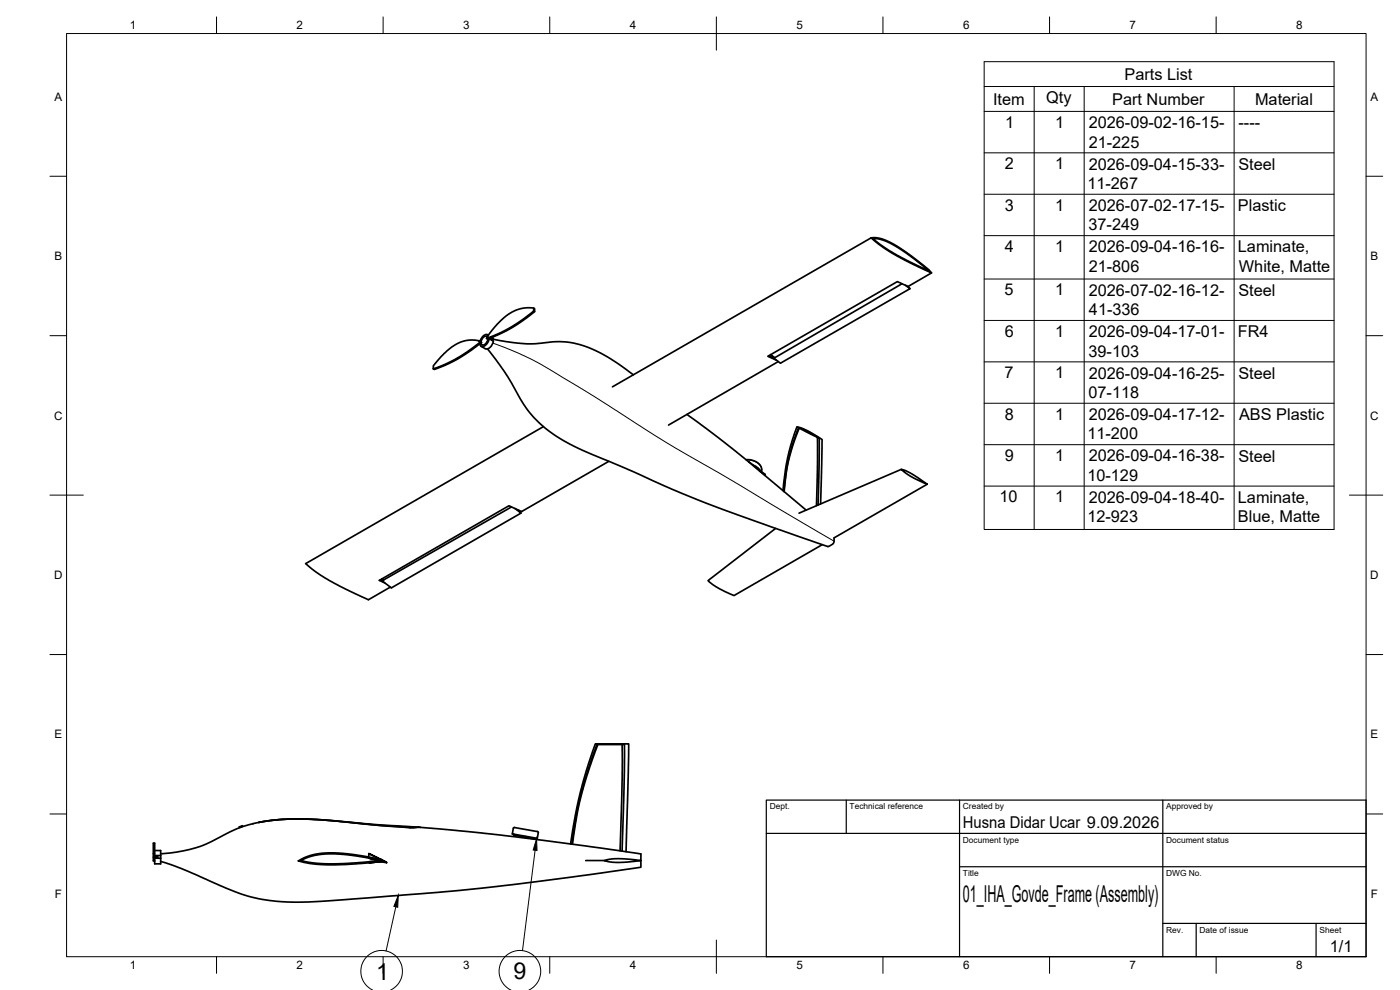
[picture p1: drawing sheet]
<svg xmlns="http://www.w3.org/2000/svg" width="420mm" height="297mm" viewBox="0 0 420 297" stroke-linecap="round" stroke-linejoin="round" font-family="sans-serif">
<!-- layer: Visible -->
<g fill="none" stroke="#000" stroke-width=".51">
<path d="M261.5 71.4l2.9 .2 3.9 1.7 5.3 3.6 5.1 4 .9 1-7.5-3.6-4.4-2.4-4.2-2.8zM261.5 71.4l-77.7 44.7M262 71.6l1.5 .1 1.6 .4 3.1 1.4 4 2.6 6.8 5.3-10.8-5.4-3.9-2.5zM160.2 93.3v-.9l.2 .2v.9M160.2 92.4l-2-.1-1.9 .3-1.8 .6-1.7 .9-3.6 3.2-2.6 3.1-.6 1.1M270.7 85.1l-38.5 22.4M271.8 85.6l1.3 1M272.5 86l.6 .6-38.9 22.4-2-1.5M272.5 86l-3.2-1.5-38.9 22.4 2.6 1.2M279.6 81.9l-7.1 4.1M143.8 102.2l.5 .4-.1-.2M143.9 102.3l-1.6-.3-1.9 .1-3 .9-3.2 2.3-3.5 3.7a1.91 1.91 0 0 0-.7 1.7l.3 .2 2.2-.9 4.4-2.1 3.6-2.2 4-2.9-.3-.2-4 3-3.5 2.2-3.6 1.7-3.1 1.2"/>
<path d="M144 102.4l.2 .2M144.1 102.5l.3 .1M144.4 103.9l1.2 .7M144.4 102.8h.1M144.4 102.6l.1 .2M146 101.5l6.2-2.7 4-2.5 4-3 .2 .2-4.8 3.6-3.5 2.1-3.6 1.7-2.2 .8zM146.3 101a1.54 1.54 0 0 0-1.9 1.6M146.3 104.7l5.2 7 3.6 6a36.6 36.6 0 0 0 19.1 17.1l15.5 6.6 11.1 5a700.5 700.5 0 0 0 47.9 17.5l1.4-.9 .2-1.6 28-16.1M146.3 101.7l-.1 .8-.5 .7a.75 .75 0 0 1-.8 .3 .75 .75 0 0 1-.6-.6l.1-.3M146.4 100.4l.2 .2a1.92 1.92 0 0 0-2.5 1.7l-.1 .2M146.5 101.8l.3-.2 1.3 .7M146.7 101.5l.4 .3-.4-.2"/>
<path d="M146.8 101.6a2.62 2.62 0 0 1-2.2 2.4l-.6-.8 .3-.3M147.1 101.7v.1M147.3 101.3l.7 .4-.3 .2-.7-.4M147.7 101.2l.3 .5M147.7 101.9v.3M147.9 101.8l5.7 1 4.2 .4 2.9-.1 7.1-.6 3.2 .2 3.1 .7 3.6 1.3 3.8 1.9 4.1 2.6 4.5 3.3M148.1 102.3a2.43 2.43 0 0 1-2.4 2.3M230.7 106.8l1.5 .7M231.3 106.4l1.2 1M233.6 108.5l-33 19M163.1 128l-71.4 41.1 2.9 2.4 4.2 2.6 5 2.7 6.8 3.1 6.5-3.7M182.7 138.4l-26.2 15.1-3.8-1.7-38.9 22.3 1.7 .8"/>
<path d="M206.2 124.3l4.6 3.4a545.1 545.1 0 0 1 31.1 25.4M223.9 137.9l1.8 .2 1.9 .9 .9 1.2v1.3M224.7 138.6l1.4 1M224.7 138.6h.1M226.1 139.6l3.5 2.8v.2M226.1 139.6l1 .5 1 1.1M239.6 128.3l3.1 1.3 3.2 1.9M239.9 128.4l-.3-.1a60.2 60.2 0 0 0-4.4 19.2M245.3 131.2l.6 .3-.4 20M153.5 152.1l-38.8 22.2 2.8 2.1 38.9-22.4-.8-.9M154.6 152.6l1.8 1.4M227.9 141.3l1.6 1.3"/>
<path d="M232.8 158.5l-20.3 15.7 2.8 2.1 5 2.4 26.5-15.3M235 147.2l.8-6.6 .7-3.8a43.6 43.6 0 0 1 2.8-8.7l2.8 1 3.7 2.2a1.34 1.34 0 0 1 .9 1.8l-.4 18.1M235.3 147.5l.7-5.7 .6-3.5 1.3-4.6 2-5.3 4.4 2.4a1.31 1.31 0 0 1 1 1.8l-.3 19.1M270.5 140.8l1.3 .4 1.8 .9 4.7 3.2-5.2-2.5zM270.5 140.8l-30.7 13.2M114.1 174l.6 .3M114.7 173.7l.4 .3M179.4 223.4l-3.2 9.1-2.1 7.3-1 5-1.3 8.5M186.7 223.4v9.8l-.6 22.1M46 257.2h.4v1.1h-.4zM46 257.2v-1.1h.4v1.1M46 256.1v-3.1h.4v3.1"/>
<path d="M46.4 257h.9v.4h-.9h.9M46.4 255.2h1.8v1.5M46.4 257h.9M46.4 257.5h1.8M46.4 256.7h1.8M48.2 257.5v1.7h-1.8v-.9M48.2 256.7v.8M71.8 248.1l.9-.3 .1 .2-.9 .3zM76 247.1h-.1M89.6 258.3l2-1.1 2.6-.8 2.3-.4 3.8-.1 8.4 .9 5.2 1 1.3 .6-9.3 .9-7.5 .2-5.6-.5zM90.3 258.2l1.7-.8 2.1-.7 4.6-.5 6.5 .4 9.1 1.6-7.2 .7-6.8 .3-5.2-.2zM110.7 256.1l5.3 2.7z"/>
<path d="M110.7 257.5l3.6 .7-1.3 .1 1.3-.1zM110.7 257.5l3.6 .7zM110.7 256.1v1.1M114.1 257.8l1.1 .6M114.3 258.2l-3.6 .4M114.6 258l-.2-.1 1.1 .5M115.2 258.4h.1M115.2 258.4l-4.5 .5 3.4-.4 1.9 .3M125.5 248.2l-33.5-2.4h-7l-7.4 1 6.6-.9 6.7-.2 7.9 .5 18 1.6 6.3 .5 2.6-.1M125.7 248.2l-2.6 .2-6.9-.5-21.4-2-6.9-.2-5.2 .3-4.8 .7-5 1.3-4.1 1.7-6.9 3.5-3 1.1-6 1.4-4.7 .5M125.7 248.2l14.7 1.3 14.5 1.6 37.4 5.1v4l-27.2 3.8a1065.5 1065.5 0 0 1-75.7 6.7l-6.9-.3a54.5 54.5 0 0 1-19.4-6l-9-3.9-5.9-2M126.1 248.2h.1"/>
<path d="M154.1 248.5l-.3 1.7 .4 .1M154.1 248.5a1.02 1.02 0 0 1 1.3 0l5.9 1M154.2 250.3l6.9 1.2M154.2 250.3l-.1 .3 6.9 1.2 .1-.3M161.3 249.5l.2 .4-.3 1.6h-.1M171.2 253.2l1.4-8.3 1.4-6.6 2-7 2.7-8.1h10l-.8 32.4M171.6 253.3l1.4-9.1 1.2-5.5 2.1-7.2 2.8-8.1h7.2a.81 .81 0 0 1 1 .1 .81 .81 0 0 1 .1 1l-.7 30.9M175.8 258.2h5.5M181.3 258.2l1.7-.4 2.4-.2 6.9 .6-6.2 .6-2.7-.1z"/>
</g>
<g fill="#000">
<circle cx="89.6" cy="258.3" r=".25"/>
<circle cx="110.7" cy="257.5" r=".25"/>
<circle cx="113" cy="258.3" r=".25"/>
<circle cx="125.5" cy="248.2" r=".25"/>
</g>
<!-- layer: Visible Narrow -->
<path d="M147.9 102.9l8.2 3.3 6.6 3.3 15.5 9.4 22.2 14.1 19.7 11.4 30.2 18M224 138a3.8 3.8 0 0 1 4.6 3.2" fill="none" stroke="#000" stroke-width=".3"/>
<!-- layer: BORDER -->
<g fill="none" stroke="#000" stroke-width=".3">
<path d="M20 10.1h390v276.9h-390zM65 5.1v5M115 5.1v5M165 5.1v5M215 5.1v10M265 5.1v5M315 5.1v5M365 5.1v5M15 52.9h5M410 52.9h5M15 100.7h5M410 100.7h5"/>
<path d="M15 148.6h10M405 148.6h10M15 196.4h5M410 196.4h5M15 244.2h5M410 244.2h5M65 287v5M115 287v5M165 287v5M215 282.1v9.9M265 287v5M315 287v5"/>
<path d="M365 287v5"/>
</g>
<!-- layer: TITLEBLOCK -->
<path d="M230 240.1h180v46.9h-180zM230 250h180M254 240.1v9.9M288 240.1v46.9M349 240.1v46.9M288 260.1h122M349 277.1h61M359 277.1v9.9M395 277.1v9.9" fill="none" stroke="#000" stroke-width=".36"/>
<!-- layer: Parts Lists -->
<g fill="none" stroke="#000" stroke-width=".3">
<path d="M295.4 18.5h105v140.4h-105zM295.4 26h105M295.4 33.4h105M310.4 26v132.9M325.4 26v132.9M370.4 26v132.9M295.4 45.9h105M295.4 58.3h105M295.4 70.7h105M295.4 83.7h105M295.4 96.1h105M295.4 108.6h105"/>
<path d="M295.4 121h105M295.4 133.4h105M295.4 145.8h105"/>
</g>
<!-- layer: Balloons -->
<path d="M111.8 297a6.2 6.2 0 0 1-2.2-9.5 6.2 6.2 0 0 1 9.8 0 6.2 6.2 0 0 1-2.2 9.5M153.3 297a6.2 6.2 0 0 1-2.2-9.5 6.2 6.2 0 0 1 9.8 0 6.2 6.2 0 0 1-2.2 9.5" fill="none" stroke="#000" stroke-width=".3"/>
<!-- layer: 0 -->
<path d="M161 251.6l.2 3.6-1.2-.2zM119.5 268.7l-.1 3.5-1.2-.2z" fill="#000" stroke="#000" stroke-width=".3"/>
<path d="M160.6 255.1l-3.8 30.1M118.8 272.1l-2.9 13.2" fill="none" stroke="#000" stroke-width=".3"/>
<g font-size="7">
<text x="289" y="270.6">01_IHA_Govde_Frame (Assembly)</text>
<text x="112.9" y="293.9">1</text>
<text x="154.1" y="293.9">9</text>
</g>
<g font-size="4.9">
<text x="337.5" y="23.9">Parts List</text>
<text x="298" y="31.4">Item</text>
<text x="314" y="31">Qty</text>
<text x="333.8" y="31.4">Part Number</text>
<text x="376.7" y="31.4">Material</text>
<text x="301.7" y="38.3">1</text>
<text x="316.7" y="38.3">1</text>
<text x="326.7" y="38.4">2026-09-02-16-15-</text>
<text x="371.7" y="38.4">----</text>
<text x="326.7" y="44.3">21-225</text>
<text x="301.6" y="50.8">2</text>
<text x="316.7" y="50.8">1</text>
<text x="326.7" y="50.9">2026-09-04-15-33-</text>
<text x="371.6" y="50.9">Steel</text>
<text x="326.3" y="56.7">11-267</text>
<text x="301.5" y="63.2">3</text>
<text x="316.7" y="63.2">1</text>
<text x="326.7" y="63.3">2026-07-02-17-15-</text>
<text x="371.5" y="63.3">Plastic</text>
<text x="326.7" y="69.1">37-249</text>
<text x="301.6" y="75.6">4</text>
<text x="316.7" y="75.6">1</text>
<text x="326.7" y="75.7">2026-09-04-16-16-</text>
<text x="371.5" y="75.7">Laminate,</text>
<text x="326.7" y="81.6">21-806</text>
<text x="371.8" y="81.5">White, Matte</text>
<text x="301.5" y="88.6">5</text>
<text x="316.7" y="88.6">1</text>
<text x="326.7" y="88.7">2026-07-02-16-12-</text>
<text x="371.6" y="88.8">Steel</text>
<text x="326.8" y="94.6">41-336</text>
<text x="301.5" y="101.1">6</text>
<text x="316.7" y="101.1">1</text>
<text x="326.7" y="101.2">2026-09-04-17-01-</text>
<text x="371.5" y="101.1">FR4</text>
<text x="326.7" y="107">39-103</text>
<text x="301.5" y="113.5">7</text>
<text x="316.7" y="113.5">1</text>
<text x="326.7" y="113.6">2026-09-04-16-25-</text>
<text x="371.6" y="113.6">Steel</text>
<text x="326.7" y="119.4">07-118</text>
<text x="301.5" y="125.9">8</text>
<text x="316.7" y="125.9">1</text>
<text x="326.3" y="131.9">11-200</text>
<text x="326.7" y="126">2026-09-04-17-12-</text>
<text x="371.9" y="126.1">ABS Plastic</text>
<text x="301.5" y="138.3">9</text>
<text x="316.7" y="138.3">1</text>
<text x="326.7" y="138.4">2026-09-04-16-38-</text>
<text x="371.6" y="138.5">Steel</text>
<text x="326.3" y="144.3">10-129</text>
<text x="300" y="150.8">10</text>
<text x="316.7" y="150.8">1</text>
<text x="326.7" y="150.8">2026-09-04-18-40-</text>
<text x="371.5" y="150.8">Laminate,</text>
<text x="326.3" y="156.7">12-923</text>
<text x="371.5" y="156.7">Blue, Matte</text>
<text x="289" y="248.5">Husna Didar Ucar 9.09.2026</text>
<text x="399.1" y="285.7">1/1</text>
</g>
<g font-size="3.5">
<text x="39" y="8.8">1</text>
<text x="89" y="8.8">2</text>
<text x="139" y="8.8">3</text>
<text x="189" y="8.8">4</text>
<text x="239" y="8.8">5</text>
<text x="289" y="8.8">6</text>
<text x="339" y="8.8">7</text>
<text x="389" y="8.8">8</text>
<text x="16.3" y="30.2">A</text>
<text x="411.3" y="30.2">A</text>
<text x="16.3" y="78">B</text>
<text x="411.3" y="78">B</text>
<text x="16.2" y="125.9">C</text>
<text x="411.2" y="125.9">C</text>
<text x="16.2" y="173.7">D</text>
<text x="411.2" y="173.7">D</text>
<text x="16.3" y="221.6">E</text>
<text x="411.3" y="221.6">E</text>
<text x="16.4" y="269.4">F</text>
<text x="411.4" y="269.4">F</text>
<text x="39" y="290.8">1</text>
<text x="89" y="290.8">2</text>
<text x="139" y="290.8">3</text>
<text x="189" y="290.8">4</text>
<text x="239" y="290.8">5</text>
<text x="289" y="290.8">6</text>
<text x="339" y="290.8">7</text>
<text x="389" y="290.8">8</text>
</g>
<g font-size="2.5">
<text x="231" y="242.9">Dept.</text>
<text x="255" y="242.9">Technical reference</text>
<text x="289" y="242.9">Created by</text>
<text x="350" y="242.9">Approved by</text>
<text x="289" y="252.8">Document type</text>
<text x="350" y="252.8">Document status</text>
<text x="289" y="262.9">Title</text>
<text x="350" y="262.9">DWG No.</text>
<text x="350" y="279.9">Rev.</text>
<text x="360" y="279.9">Date of issue</text>
<text x="396" y="279.9">Sheet</text>
</g>
</svg>
